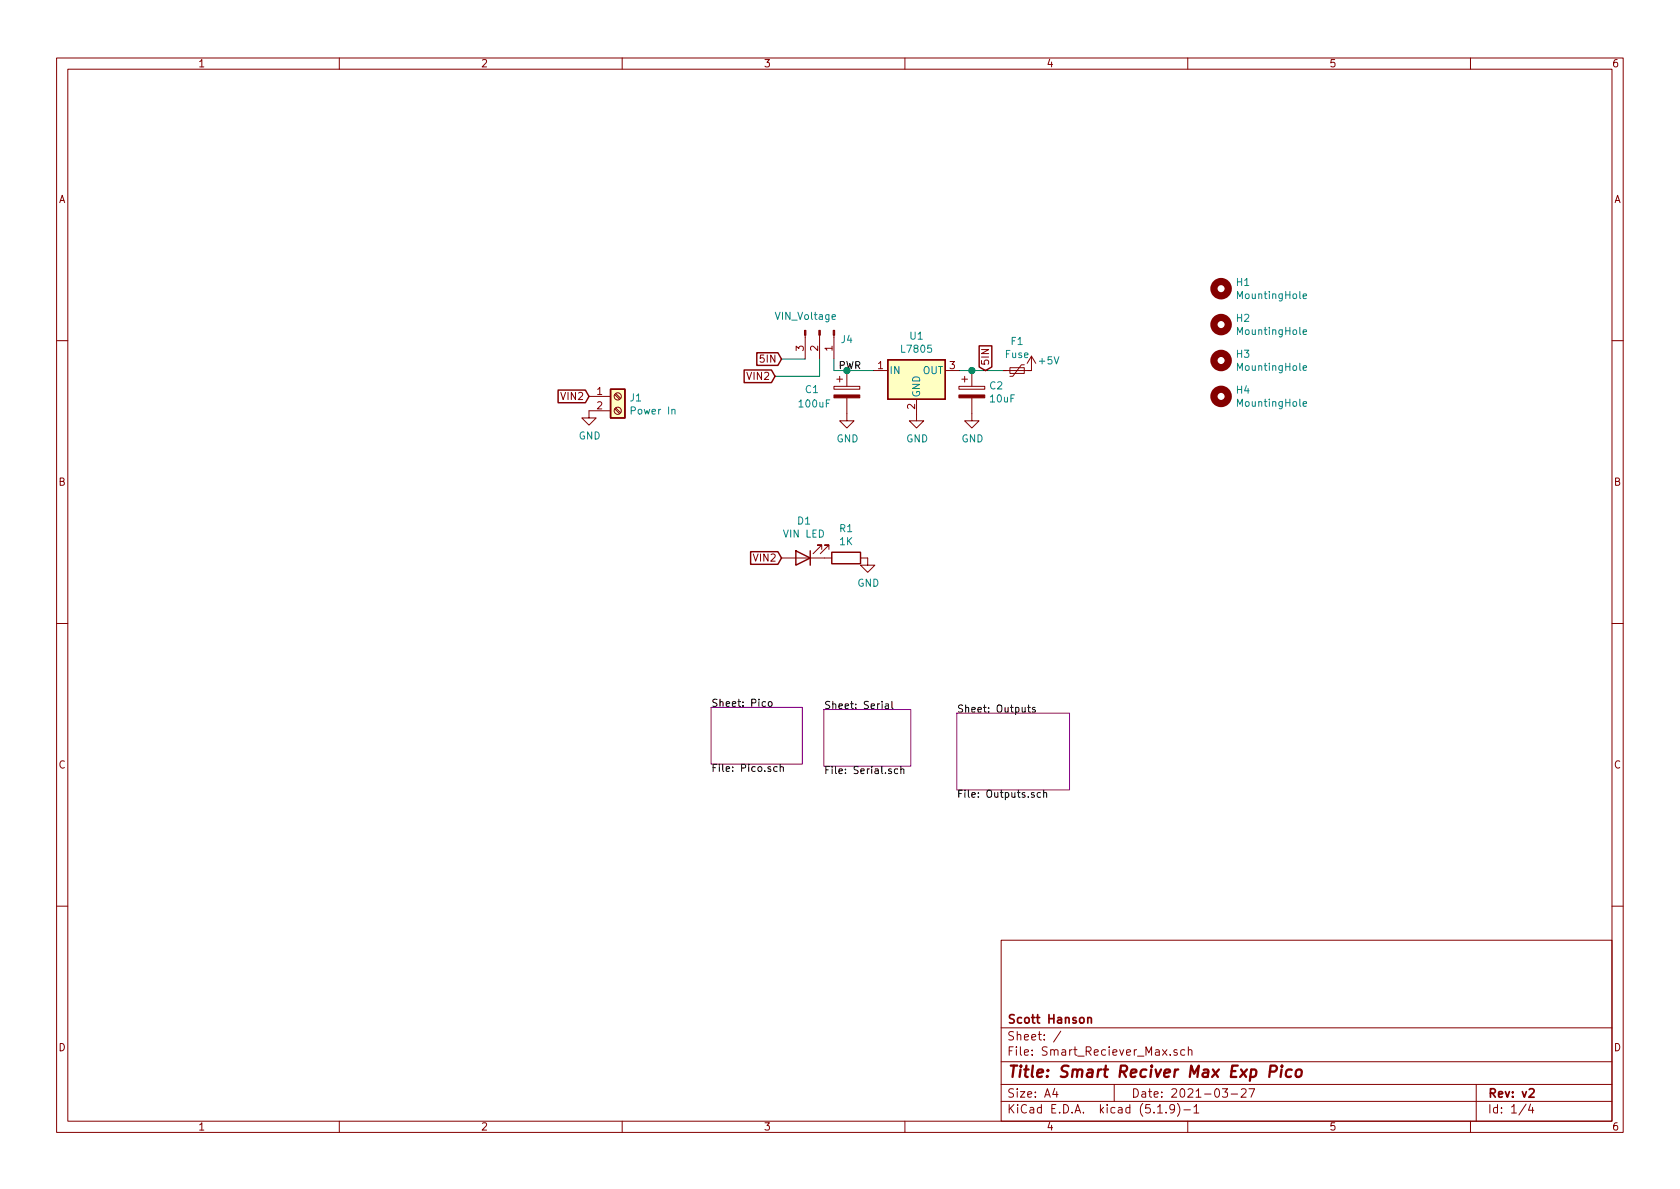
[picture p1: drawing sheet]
EESchema Schematic File Version 4
EELAYER 30 0
EELAYER END
$Descr A4 11693 8268
encoding utf-8
Sheet 1 4
Title "Smart Reciver Max Exp Pico"
Date "2021-03-27"
Rev "v2"
Comp "Scott Hanson"
Comment1 ""
Comment2 ""
Comment3 ""
Comment4 ""
$EndDescr
$Sheet
S 4950 4915 635  395 
U 5FF2E2A0
F0 "Pico" 50
F1 "Pico.sch" 50
$EndSheet
$Sheet
S 5735 4930 605  395 
U 5FF2F4B6
F0 "Serial" 50
F1 "Serial.sch" 50
$EndSheet
$Sheet
S 6660 4955 785  535 
U 5FF30D74
F0 "Outputs" 50
F1 "Outputs.sch" 50
$EndSheet
$Comp
L Regulator_Linear:L7805 U1
U 1 1
P 6380 2570
F 0 "U1" H 6380 2812 50  0000 C CNN
F 1 "L7805" H 6380 2721 50  0000 C CNN
F 2 "Package_TO_SOT_THT:TO-220-3_Vertical" H 6405 2420 50  0001 L CIN
F 3 "http://www.st.com/content/ccc/resource/technical/document/datasheet/41/4f/b3/b0/12/d4/47/88/CD00000444.pdf/files/CD00000444.pdf/jcr:content/translations/en.CD00000444.pdf" H 6380 2520 50  0001 C CNN
F 4 "MC7805CTGOS-ND" H 6380 2570 50  0001 C CNN "Digi-Key_PN"
F 5 "MC7805CTG" H 6380 2570 50  0001 C CNN "MPN"
	1    6380 2570
	1    0    0    -1  
$EndComp
$Comp
L Device:CP C1
U 1 1
P 5895 2720
F 0 "C1" H 5600 2740 50  0000 L CNN
F 1 "100uF" H 5550 2640 50  0000 L CNN
F 2 "Capacitor_THT:CP_Radial_D5.0mm_P2.00mm" H 5933 2570 50  0001 C CNN
F 3 "~" H 5895 2720 50  0001 C CNN
F 4 "1189-1148-ND" H 5895 2720 50  0001 C CNN "Digi-Key_PN"
F 5 "16ZLH100MEFC5X11" H 5895 2720 50  0001 C CNN "MPN"
	1    5895 2720
	1    0    0    -1  
$EndComp
$Comp
L Device:CP C2
U 1 1
P 6765 2720
F 0 "C2" H 6883 2766 50  0000 L CNN
F 1 "10uF" H 6883 2675 50  0000 L CNN
F 2 "Capacitor_THT:CP_Radial_D5.0mm_P2.00mm" H 6803 2570 50  0001 C CNN
F 3 "~" H 6765 2720 50  0001 C CNN
F 4 "493-1103-ND" H 6765 2720 50  0001 C CNN "Digi-Key_PN"
F 5 "UVR1H100MDD" H 6765 2720 50  0001 C CNN "MPN"
	1    6765 2720
	1    0    0    -1  
$EndComp
$Comp
L power:GND #PWR020
U 1 1
P 6380 2870
F 0 "#PWR020" H 6380 2620 50  0001 C CNN
F 1 "GND" H 6385 2697 50  0000 C CNN
F 2 "" H 6380 2870 50  0001 C CNN
F 3 "" H 6380 2870 50  0001 C CNN
	1    6380 2870
	1    0    0    -1  
$EndComp
$Comp
L power:GND #PWR021
U 1 1
P 6765 2870
F 0 "#PWR021" H 6765 2620 50  0001 C CNN
F 1 "GND" H 6770 2697 50  0000 C CNN
F 2 "" H 6765 2870 50  0001 C CNN
F 3 "" H 6765 2870 50  0001 C CNN
	1    6765 2870
	1    0    0    -1  
$EndComp
$Comp
L power:GND #PWR019
U 1 1
P 5895 2870
F 0 "#PWR019" H 5895 2620 50  0001 C CNN
F 1 "GND" H 5900 2697 50  0000 C CNN
F 2 "" H 5895 2870 50  0001 C CNN
F 3 "" H 5895 2870 50  0001 C CNN
	1    5895 2870
	1    0    0    -1  
$EndComp
$Comp
L power:+5V #PWR022
U 1 1
P 7180 2570
F 0 "#PWR022" H 7180 2420 50  0001 C CNN
F 1 "+5V" H 7300 2640 50  0000 C CNN
F 2 "" H 7180 2570 50  0001 C CNN
F 3 "" H 7180 2570 50  0001 C CNN
	1    7180 2570
	1    0    0    -1  
$EndComp
Wire Wire Line
	6680 2570 6765 2570
Connection ~ 6765 2570
Wire Wire Line
	6765 2570 6980 2570
Wire Wire Line
	6080 2570 5895 2570
Connection ~ 5895 2570
Wire Wire Line
	5895 2570 5805 2570
Wire Wire Line
	5805 2570 5805 2490
Text GLabel 5395 2610 0    50   Input ~ 0
VIN2
Wire Wire Line
	5395 2610 5705 2610
Wire Wire Line
	5705 2610 5705 2490
Wire Wire Line
	5605 2490 5440 2490
$Comp
L Connector:Conn_01x03_Male J4
U 1 1
P 5705 2290
F 0 "J4" V 5767 2434 50  0000 L CNN
F 1 "VIN_Voltage" V 5605 1975 50  0000 L CNN
F 2 "Connector_PinHeader_2.54mm:PinHeader_1x03_P2.54mm_Vertical" H 5705 2290 50  0001 C CNN
F 3 "~" H 5705 2290 50  0001 C CNN
F 4 "732-5316-ND" H 5705 2290 50  0001 C CNN "Digi-Key_PN"
F 5 "61300311121" H 5705 2290 50  0001 C CNN "MPN"
	1    5705 2290
	0    1    1    0   
$EndComp
Text Label 5835 2570 0    50   ~ 0
PWR
Text GLabel 4100 2750 0    50   Input ~ 0
VIN2
$Comp
L power:GND #PWR01
U 1 1
P 4100 2850
F 0 "#PWR01" H 4100 2600 50  0001 C CNN
F 1 "GND" H 4105 2677 50  0000 C CNN
F 2 "" H 4100 2850 50  0001 C CNN
F 3 "" H 4100 2850 50  0001 C CNN
	1    4100 2850
	1    0    0    -1  
$EndComp
$Comp
L Device:LED D1
U 1 1
P 5590 3875
F 0 "D1" H 5583 3620 50  0000 C CNN
F 1 "VIN LED" H 5583 3711 50  0000 C CNN
F 2 "LED_THT:LED_D3.0mm_Clear" H 5590 3875 50  0001 C CNN
F 3 "~" H 5590 3875 50  0001 C CNN
F 4 "754-1217-ND" H 5590 3875 50  0001 C CNN "Digi-Key_PN"
F 5 "WP3A8GD" H 5590 3875 50  0001 C CNN "MPN"
	1    5590 3875
	-1   0    0    1   
$EndComp
$Comp
L Device:R R1
U 1 1
P 5890 3875
F 0 "R1" V 5683 3875 50  0000 C CNN
F 1 "1K" V 5774 3875 50  0000 C CNN
F 2 "Resistor_THT:R_Axial_DIN0207_L6.3mm_D2.5mm_P7.62mm_Horizontal" V 5820 3875 50  0001 C CNN
F 3 "~" H 5890 3875 50  0001 C CNN
F 4 "CF14JT1K00CT-ND" H 5890 3875 50  0001 C CNN "Digi-Key_PN"
F 5 "CF14JT1K00" H 5890 3875 50  0001 C CNN "MPN"
	1    5890 3875
	0    1    1    0   
$EndComp
Text GLabel 5440 3875 0    50   Input ~ 0
VIN2
$Comp
L power:GND #PWR07
U 1 1
P 6040 3875
F 0 "#PWR07" H 6040 3625 50  0001 C CNN
F 1 "GND" H 6045 3702 50  0000 C CNN
F 2 "" H 6040 3875 50  0001 C CNN
F 3 "" H 6040 3875 50  0001 C CNN
	1    6040 3875
	1    0    0    -1  
$EndComp
$Comp
L Device:Polyfuse_Small F1
U 1 1
P 7080 2570
F 0 "F1" V 6875 2570 50  0000 C CNN
F 1 "Fuse" V 6966 2570 50  0000 C CNN
F 2 "Fuse:Fuse_BelFuse_0ZRE0005FF_L8.3mm_W3.8mm" H 7130 2370 50  0001 L CNN
F 3 "~" H 7080 2570 50  0001 C CNN
F 4 "RXEF050-2HFCT-ND" H 7080 2570 50  0001 C CNN "Digi-Key_PN"
F 5 "RXEF050-2" H 7080 2570 50  0001 C CNN "MPN"
	1    7080 2570
	0    1    1    0   
$EndComp
Text GLabel 6860 2570 1    50   Input ~ 0
5IN
Text GLabel 5440 2490 0    50   Input ~ 0
5IN
$Comp
L Mechanical:MountingHole H4
U 1 1
P 8500 2750
F 0 "H4" H 8600 2796 50  0000 L CNN
F 1 "MountingHole" H 8600 2705 50  0000 L CNN
F 2 "MountingHole:MountingHole_4.3mm_M4" H 8500 2750 50  0001 C CNN
F 3 "~" H 8500 2750 50  0001 C CNN
	1    8500 2750
	1    0    0    -1  
$EndComp
$Comp
L Mechanical:MountingHole H3
U 1 1
P 8500 2500
F 0 "H3" H 8600 2546 50  0000 L CNN
F 1 "MountingHole" H 8600 2455 50  0000 L CNN
F 2 "MountingHole:MountingHole_4.3mm_M4" H 8500 2500 50  0001 C CNN
F 3 "~" H 8500 2500 50  0001 C CNN
	1    8500 2500
	1    0    0    -1  
$EndComp
$Comp
L Mechanical:MountingHole H1
U 1 1
P 8500 2000
F 0 "H1" H 8600 2046 50  0000 L CNN
F 1 "MountingHole" H 8600 1955 50  0000 L CNN
F 2 "MountingHole:MountingHole_4.3mm_M4" H 8500 2000 50  0001 C CNN
F 3 "~" H 8500 2000 50  0001 C CNN
	1    8500 2000
	1    0    0    -1  
$EndComp
$Comp
L Mechanical:MountingHole H2
U 1 1
P 8500 2250
F 0 "H2" H 8600 2296 50  0000 L CNN
F 1 "MountingHole" H 8600 2205 50  0000 L CNN
F 2 "MountingHole:MountingHole_4.3mm_M4" H 8500 2250 50  0001 C CNN
F 3 "~" H 8500 2250 50  0001 C CNN
	1    8500 2250
	1    0    0    -1  
$EndComp
$Comp
L Connector:Screw_Terminal_01x02 J1
U 1 1
P 4300 2750
F 0 "J1" H 4380 2742 50  0000 L CNN
F 1 "Power In" H 4380 2651 50  0000 L CNN
F 2 "TerminalBlock_Phoenix:TerminalBlock_Phoenix_MKDS-1,5-2_1x02_P5.00mm_Horizontal" H 4300 2750 50  0001 C CNN
F 3 "~" H 4300 2750 50  0001 C CNN
F 4 "277-1236-ND" H 4300 2750 50  0001 C CNN "Digi-Key_PN"
F 5 "1729018" H 4300 2750 50  0001 C CNN "MPN"
	1    4300 2750
	1    0    0    -1  
$EndComp
$EndSCHEMATC
